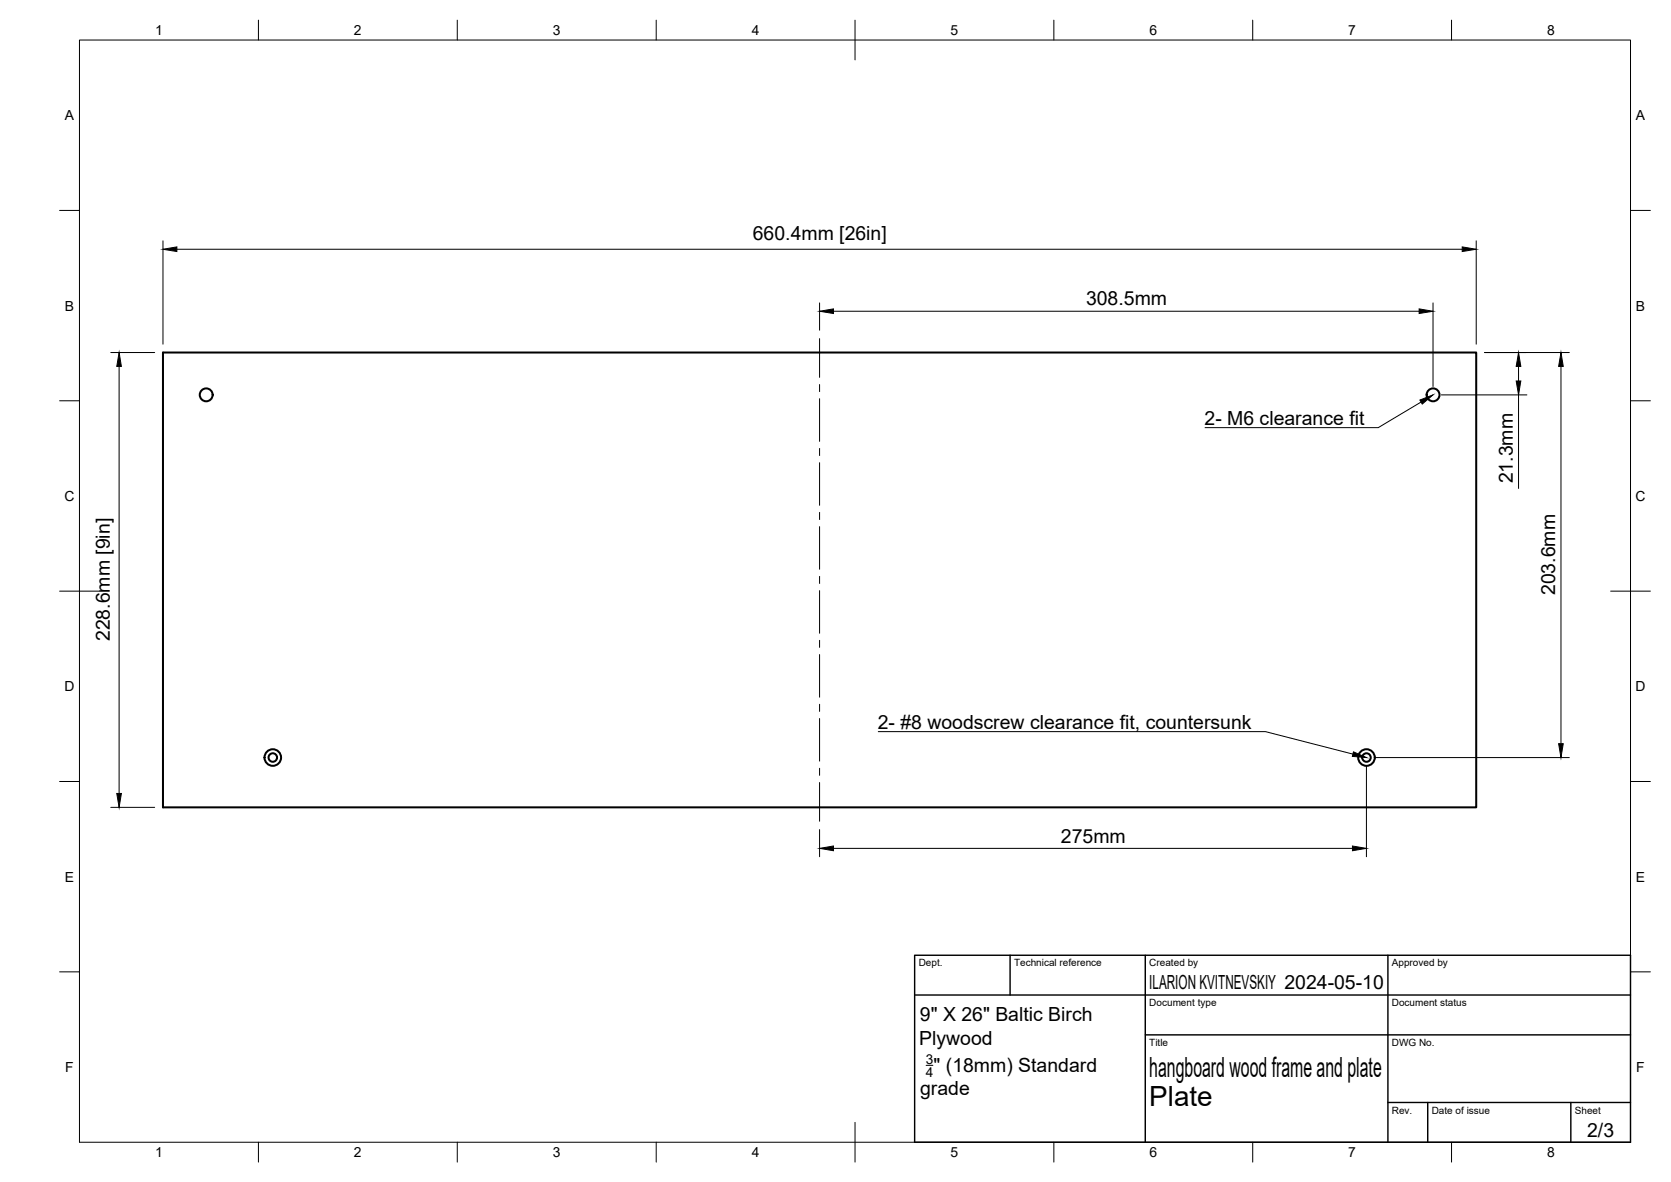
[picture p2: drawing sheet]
<svg xmlns="http://www.w3.org/2000/svg" width="420mm" height="297mm" viewBox="0 0 420 297" stroke-linecap="round" stroke-linejoin="round" font-family="sans-serif">
<!-- layer: Visible -->
<g fill="none" stroke="#000" stroke-width=".51">
<path d="M41 88.6h330.2v114.3h-330.2z"/>
<circle cx="51.8" cy="99.2" r="1.62"/>
<circle cx="360.3" cy="99.2" r="1.62"/>
<circle cx="68.6" cy="190.4" r="1.07"/>
<circle cx="68.6" cy="190.4" r="2.09"/>
<circle cx="343.6" cy="190.4" r="2.09"/>
<circle cx="343.6" cy="190.4" r="1.07"/>
</g>
<!-- layer: BORDER -->
<g fill="none" stroke="#000" stroke-width=".25">
<path d="M20 10.1h390v276.9h-390zM65 5.1v5M115 5.1v5M165 5.1v5M215 5.1v10M265 5.1v5M315 5.1v5M365 5.1v5M15 52.9h5M410 52.9h5M15 100.7h5M410 100.7h5"/>
<path d="M15 148.6h10M405 148.6h10M15 196.4h5M410 196.4h5M15 244.2h5M410 244.2h5M65 287v5M115 287v5M165 287v5M215 282.1v9.9M265 287v5M315 287v5"/>
<path d="M365 287v5"/>
</g>
<!-- layer: TITLEBLOCK -->
<path d="M230 240.1h180v46.9h-180zM230 250h180M254 240.1v9.9M288 240.1v46.9M349 240.1v46.9M288 260.1h122M349 277.1h61M359 277.1v9.9M395 277.1v9.9" fill="none" stroke="#000" stroke-width=".36"/>
<!-- layer: Smart Centers -->
<g fill="none" stroke="#000" stroke-width=".25">
<path d="M206.1 85.1v9.7M206.1 96.6v1.8M206.1 100.2v10.7M206.1 112.7v1.8M206.1 116.3v10.7M206.1 128.8v1.8M206.1 132.3v10.8M206.1 144.9v1.7M206.1 148.4v10.7M206.1 160.9v1.8M206.1 164.5v10.7M206.1 177v1.8"/>
<path d="M206.1 180.6v10.7M206.1 193.1v1.7M206.1 196.6v9.8"/>
</g>
<!-- layer: FD_Dimensions -->
<g fill="none" stroke="#000" stroke-width=".25">
<path d="M41 60.5v26M44.5 62.6h323.2M206.1 76.1v6.9M209.6 78.2h147.2M360.3 76.1v21M371.2 60.5v26M27.9 88.6h11M30 92.1v107.3M362.4 99.2h21.5M373.3 88.6h21.3M381.8 92.1v3.6M381.8 99.2v23.6"/>
<path d="M392.5 92.1v94.8M343.6 192.5v22.8M345.7 190.4h48.9M27.9 202.9h11M206.1 208.5v6.8M209.6 213.2h130.5"/>
</g>
<path d="M41 62.6l3.5-.6v1.2zM206.1 78.2l3.5-.6v1.2zM356.8 77.6l3.5 .6-3.5 .6zM367.7 62l3.5 .6-3.5 .6zM30 88.6l.5 3.5h-1.1zM381.8 88.6l.6 3.5h-1.2zM381.2 95.7h1.2l-.6 3.5zM392.5 88.6l.6 3.5h-1.2zM29.4 199.4h1.1l-.5 3.5zM391.9 186.9h1.2l-.6 3.5zM206.1 213.2l3.5-.6v1.2zM340.1 212.6l3.5 .6-3.5 .6z" fill="#000" stroke="#000" stroke-width=".25"/>
<!-- layer: Notes -->
<path d="M232.9 267.7h1.7" fill="none" stroke="#000" stroke-width=".25"/>
<!-- layer: Leaders -->
<path d="M357 100.5l3.3-1.3-2.7 2.3zM340.3 188.9l3.3 1.5-3.6-.3z" fill="#000" stroke="#000" stroke-width=".25"/>
<path d="M357.3 101l-10.8 6.5h-43.5M220.8 183.9h97.4l22 5.6" fill="none" stroke="#000" stroke-width=".25"/>
<g font-size="7">
<text x="289" y="270.6">hangboard wood frame and plate</text>
<text x="289" y="278.1">Plate</text>
</g>
<g font-size="4.9">
<text x="189.3" y="60.3">660.4mm [26in]</text>
<text x="273.1" y="76.8">308.5mm</text>
<text x="302.9" y="106.8">2- M6 clearance fit</text>
<text x="380.4" y="121.5" transform="rotate(-90 380.4 121.5)">21.3mm</text>
<text x="391" y="149.6" transform="rotate(-90 391 149.6)">203.6mm</text>
<text x="27.6" y="161.1" transform="rotate(-90 27.6 161.1)">228.6mm [9in]</text>
<text x="220.7" y="183.2">2- #8 woodscrew clearance fit, countersunk</text>
<text x="266.8" y="211.7">275mm</text>
<text x="289" y="248.5">ILARION KVITNEVSKIY 2024-05-10</text>
<text x="231.3" y="256.7">9&quot; X 26&quot; Baltic Birch</text>
<text x="231.1" y="262.5">Plywood</text>
<text x="234.7" y="269.5">&quot; (18mm) Standard</text>
<text x="231.4" y="275.3">grade</text>
<text x="399.1" y="285.7">2/3</text>
</g>
<g font-size="3.5">
<text x="39" y="8.8">1</text>
<text x="89" y="8.8">2</text>
<text x="139" y="8.8">3</text>
<text x="189" y="8.8">4</text>
<text x="239" y="8.8">5</text>
<text x="289" y="8.8">6</text>
<text x="339" y="8.8">7</text>
<text x="389" y="8.8">8</text>
<text x="16.3" y="30.2">A</text>
<text x="411.3" y="30.2">A</text>
<text x="16.3" y="78">B</text>
<text x="411.3" y="78">B</text>
<text x="16.2" y="125.9">C</text>
<text x="411.2" y="125.9">C</text>
<text x="16.2" y="173.7">D</text>
<text x="411.2" y="173.7">D</text>
<text x="16.3" y="221.6">E</text>
<text x="411.3" y="221.6">E</text>
<text x="16.4" y="269.4">F</text>
<text x="411.4" y="269.4">F</text>
<text x="39" y="290.8">1</text>
<text x="89" y="290.8">2</text>
<text x="139" y="290.8">3</text>
<text x="189" y="290.8">4</text>
<text x="239" y="290.8">5</text>
<text x="289" y="290.8">6</text>
<text x="339" y="290.8">7</text>
<text x="389" y="290.8">8</text>
</g>
<g font-size="3.4">
<text x="232.8" y="267.3">3</text>
<text x="232.8" y="270.6">4</text>
</g>
<g font-size="2.5">
<text x="231" y="242.9">Dept.</text>
<text x="255" y="242.9">Technical reference</text>
<text x="289" y="242.9">Created by</text>
<text x="350" y="242.9">Approved by</text>
<text x="289" y="252.8">Document type</text>
<text x="350" y="252.8">Document status</text>
<text x="289" y="262.9">Title</text>
<text x="350" y="262.9">DWG No.</text>
<text x="350" y="279.9">Rev.</text>
<text x="360" y="279.9">Date of issue</text>
<text x="396" y="279.9">Sheet</text>
</g>
</svg>
